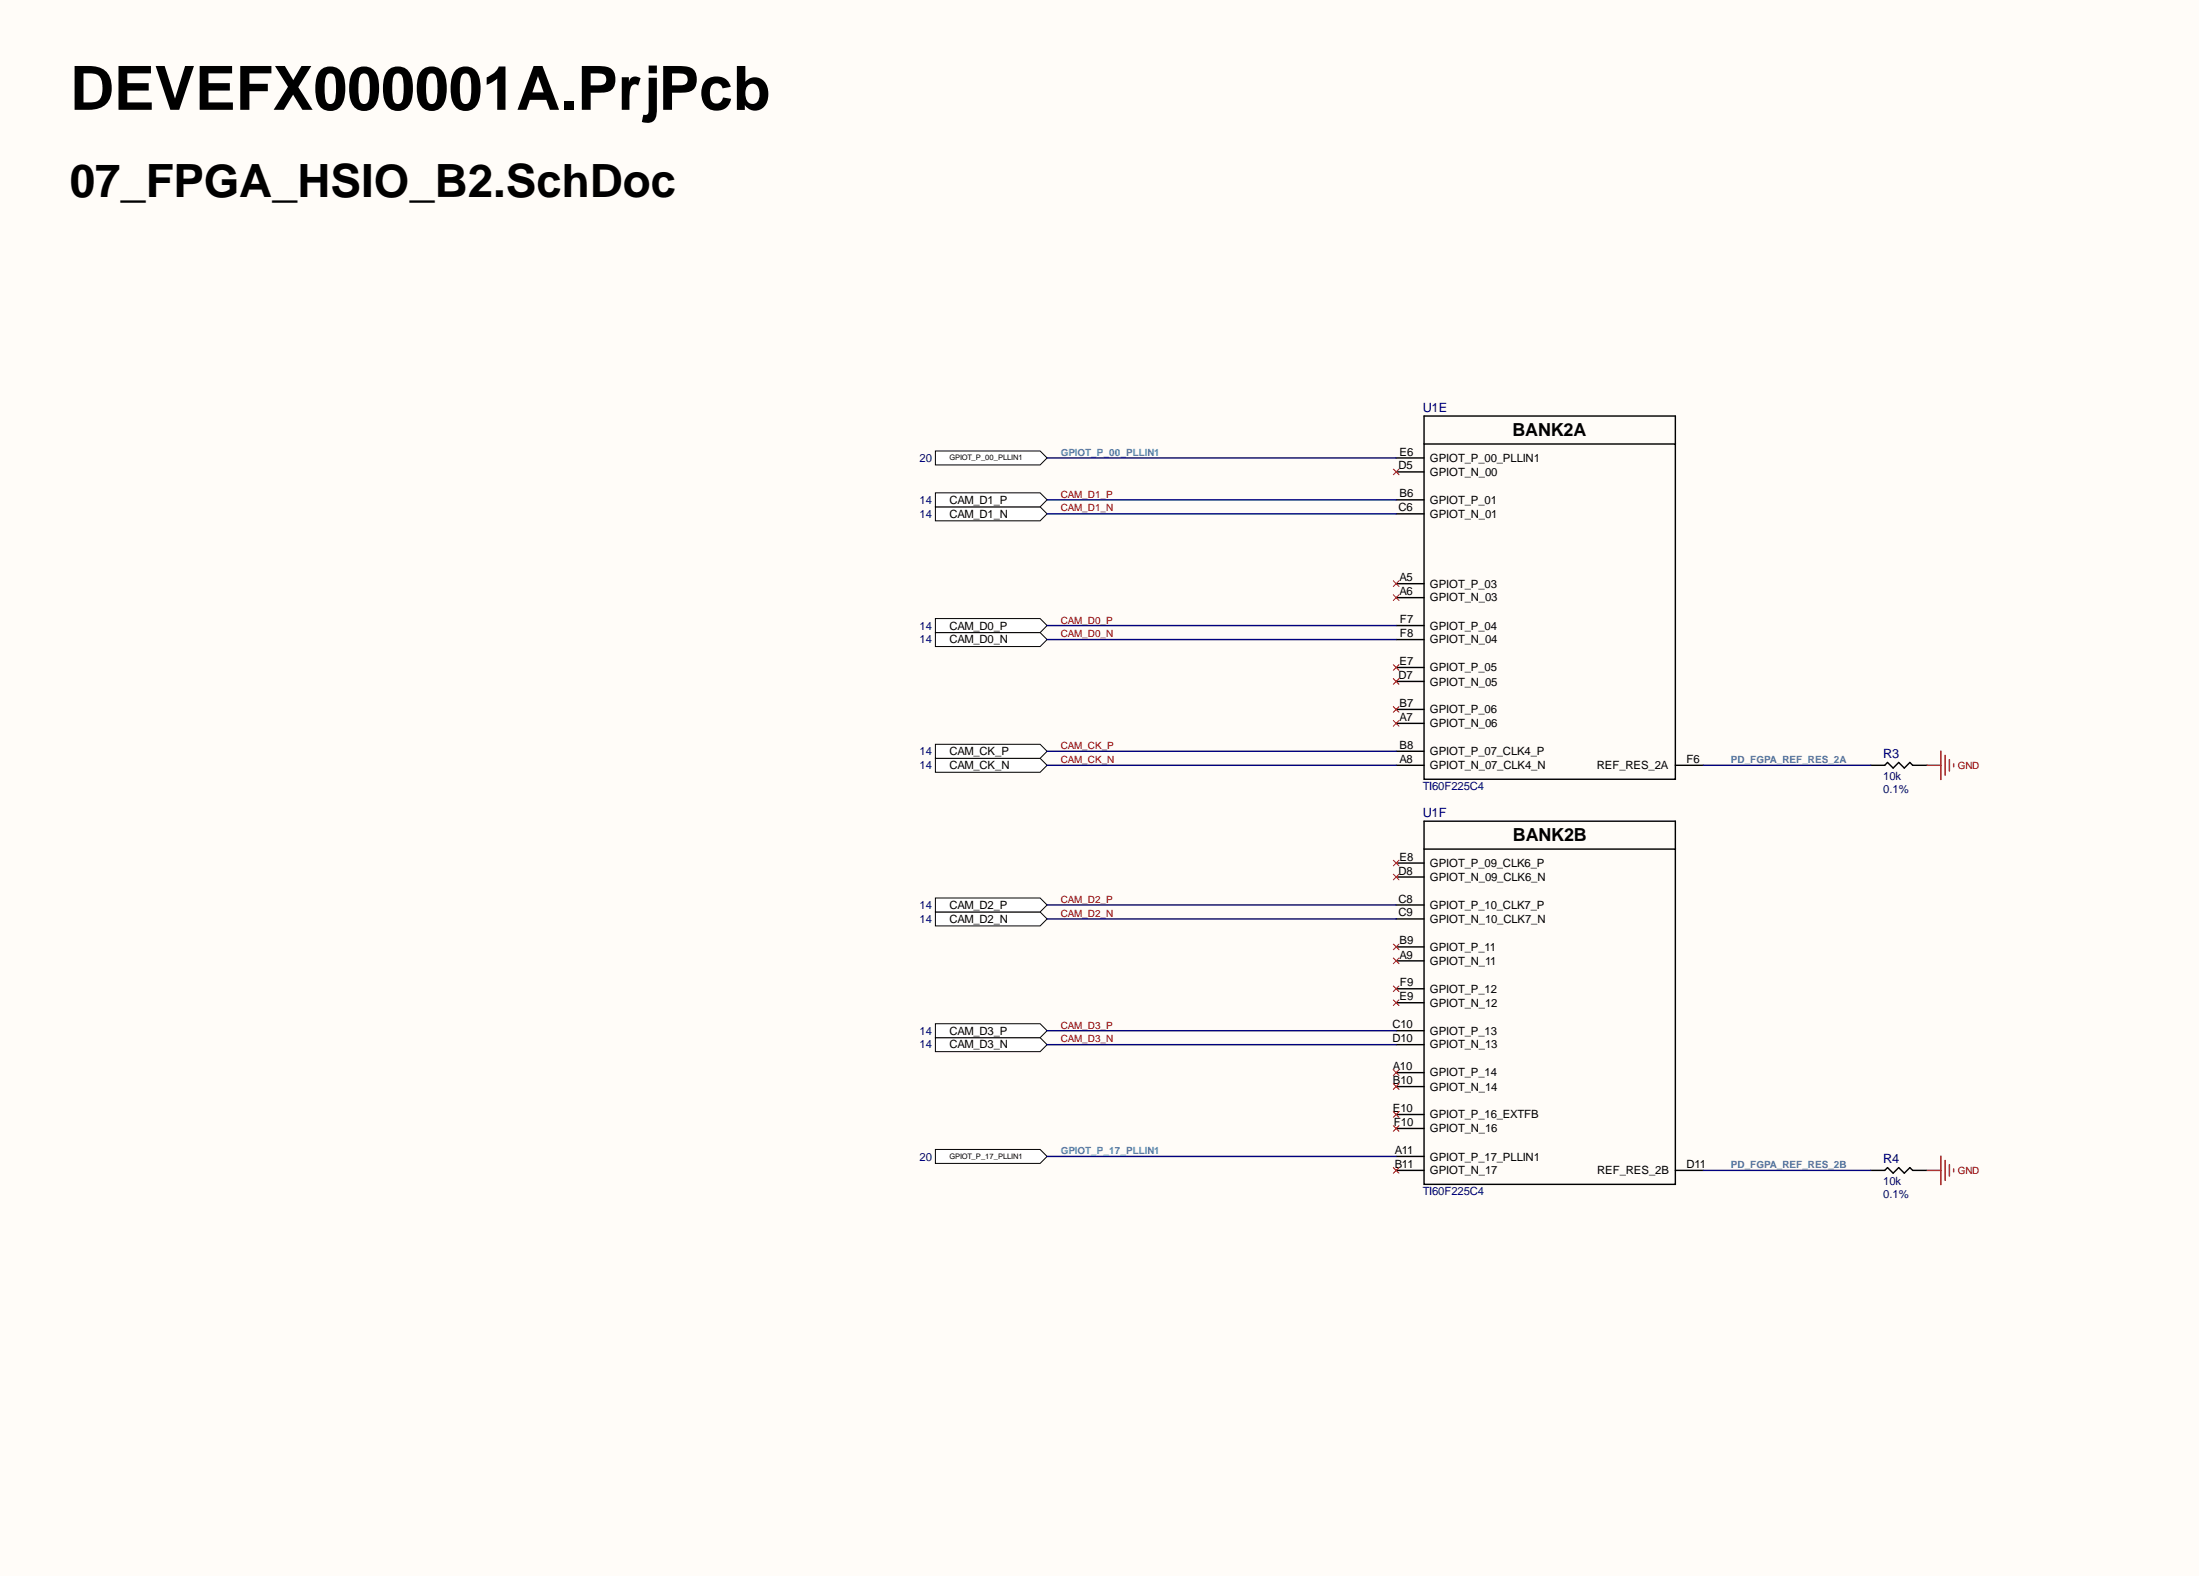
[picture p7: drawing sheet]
<svg xmlns="http://www.w3.org/2000/svg" width="393mm" height="282mm" viewBox="0 0 393 282" stroke-linecap="round" stroke-linejoin="round" font-family="sans-serif">
<g fill="#fffcf8">
<path d="M0 0h393.1v281.6h-393.1z" fill-rule="evenodd"/>
<path d="M0 0h393.1v281.6h-393.1z" fill-rule="evenodd"/>
</g>
<g fill="none" stroke="#000" stroke-width=".25">
<path d="M254.6 79.4h44.9v59.9h-44.9zM254.6 79.4v-5h44.9v5M249.6 81.9h5M249.6 84.3h5M249.6 89.3h5M249.6 91.8h5M249.6 104.3h5M249.6 106.8h5M249.6 111.8h5M249.6 114.3h5M249.6 119.3h5M249.6 136.8h5"/>
<path d="M249.6 121.8h5M249.6 126.8h5M249.6 129.3h5M249.6 134.3h5M299.5 136.8h5M334.5 136.8h2.5l.5-.5 1 1 1-1 1 1 1-1 .5 .5h2.5M249.6 154.3h5M249.6 156.8h5M254.6 151.8h44.9v59.9h-44.9zM254.6 151.8v-5h44.9v5M249.6 161.8h5M249.6 164.2h5"/>
<path d="M249.6 169.2h5M249.6 171.7h5M249.6 176.7h5M249.6 179.2h5M249.6 184.2h5M249.6 186.7h5M249.6 191.7h5M249.6 194.2h5M249.6 199.2h5M249.6 201.7h5M249.6 206.7h5M249.6 209.2h5"/>
<path d="M299.5 209.2h5M334.5 209.2h2.5l.5-.5 1 1 1-1 1 1 1-1 .5 .5h2.5"/>
</g>
<path d="M344.5 136.8h2.5M347 134.3v5M347.8 135v3.6M348.5 135.8v2M349.3 136.5v.5M344.5 209.2h2.5M347 206.7v5M347.8 207.4v3.6M348.5 208.2v2M349.3 208.9v.5" fill="none" stroke="#800000" stroke-width=".25"/>
<path d="M249.1 118.8l1 1M250.1 118.8l-1 1M249.1 121.3l1 1M250.1 121.3l-1 1M249.1 178.7l1 1M249.1 176.2l1 1M250.1 178.7l-1 1M250.1 176.2l-1 1" fill="none" stroke="#f00" stroke-width=".18"/>
<path d="M167.2 80.6h18.8l1.2 1.3-1.2 1.2h-18.8z" fill-rule="evenodd" fill="#fff"/>
<path d="M167.2 80.6h18.8l1.2 1.3-1.2 1.2h-18.8z" fill="none" stroke="#000" stroke-width=".18"/>
<path d="M167.2 205.5h18.8l1.2 1.2-1.2 1.2h-18.8z" fill-rule="evenodd" fill="#fff"/>
<path d="M167.2 205.5h18.8l1.2 1.2-1.2 1.2h-18.8z" fill="none" stroke="#000" stroke-width=".18"/>
<g fill="none" stroke="#f00" stroke-width=".18">
<path d="M249.1 83.8l1 1.1M250.1 83.8l-1 1.1M249.1 106.3l1 1M249.1 103.8l1 1M250.1 106.3l-1 1M250.1 103.8l-1 1M249.1 128.8l1 1M249.1 126.3l1 1M250.1 128.8l-1 1M250.1 126.3l-1 1M249.1 156.2l1 1.1M249.1 153.8l1 1"/>
<path d="M250.1 156.2l-1 1.1M250.1 153.8l-1 1M249.1 171.2l1 1.1M249.1 168.7l1 1.1M250.1 171.2l-1 1.1M250.1 168.7l-1 1.1M249.1 193.7l1 1M249.1 191.2l1 1M250.1 193.7l-1 1M250.1 191.2l-1 1M249.1 208.7l1 1M250.1 208.7l-1 1"/>
</g>
<path d="M167.2 113.1h18.8l1.2 1.2-1.2 1.3h-18.8z" fill-rule="evenodd" fill="#fff"/>
<path d="M167.2 113.1h18.8l1.2 1.2-1.2 1.3h-18.8z" fill="none" stroke="#000" stroke-width=".18"/>
<path d="M167.2 110.6h18.8l1.2 1.2-1.2 1.3h-18.8z" fill-rule="evenodd" fill="#fff"/>
<path d="M167.2 110.6h18.8l1.2 1.2-1.2 1.3h-18.8z" fill="none" stroke="#000" stroke-width=".18"/>
<path d="M167.2 90.6h18.8l1.2 1.2-1.2 1.3h-18.8z" fill-rule="evenodd" fill="#fff"/>
<path d="M167.2 90.6h18.8l1.2 1.2-1.2 1.3h-18.8z" fill="none" stroke="#000" stroke-width=".18"/>
<path d="M167.2 88.1h18.8l1.2 1.2-1.2 1.3h-18.8z" fill-rule="evenodd" fill="#fff"/>
<path d="M167.2 88.1h18.8l1.2 1.2-1.2 1.3h-18.8z" fill="none" stroke="#000" stroke-width=".18"/>
<path d="M167.2 135.5h18.8l1.2 1.3-1.2 1.2h-18.8z" fill-rule="evenodd" fill="#fff"/>
<path d="M167.2 135.5h18.8l1.2 1.3-1.2 1.2h-18.8z" fill="none" stroke="#000" stroke-width=".18"/>
<path d="M167.2 133h18.8l1.2 1.3-1.2 1.2h-18.8z" fill-rule="evenodd" fill="#fff"/>
<path d="M167.2 133h18.8l1.2 1.3-1.2 1.2h-18.8z" fill="none" stroke="#000" stroke-width=".18"/>
<path d="M167.2 163h18.8l1.2 1.2-1.2 1.3h-18.8z" fill-rule="evenodd" fill="#fff"/>
<path d="M167.2 163h18.8l1.2 1.2-1.2 1.3h-18.8z" fill="none" stroke="#000" stroke-width=".18"/>
<path d="M167.2 160.5h18.8l1.2 1.3-1.2 1.2h-18.8z" fill-rule="evenodd" fill="#fff"/>
<path d="M167.2 160.5h18.8l1.2 1.3-1.2 1.2h-18.8z" fill="none" stroke="#000" stroke-width=".18"/>
<path d="M167.2 185.5h18.8l1.2 1.2-1.2 1.3h-18.8z" fill-rule="evenodd" fill="#fff"/>
<path d="M167.2 185.5h18.8l1.2 1.2-1.2 1.3h-18.8z" fill="none" stroke="#000" stroke-width=".18"/>
<path d="M167.2 183h18.8l1.2 1.2-1.2 1.3h-18.8z" fill-rule="evenodd" fill="#fff"/>
<path d="M167.2 183h18.8l1.2 1.2-1.2 1.3h-18.8z" fill="none" stroke="#000" stroke-width=".18"/>
<g fill="none" stroke="#000080" stroke-width=".25">
<path d="M187.2 91.8h62.4M187.2 89.3h62.4M187.2 81.9h62.4M187.2 114.3h62.4M187.2 111.8h62.4M187.2 136.8h62.4M187.2 134.3h62.4M304.5 136.8h30M187.2 164.2h62.4M187.2 161.8h62.4M187.2 186.7h62.4M187.2 184.2h62.4"/>
<path d="M187.2 206.7h62.4M304.5 209.2h30"/>
</g>
<path d="M249.1 198.7l1 1M250.1 198.7l-1 1M249.1 201.2l1 1M250.1 201.2l-1 1" fill="none" stroke="#f00" stroke-width=".18"/>
<text font-size="10.9" x="12.5" y="19.6">DEVEFX000001A.PrjPcb</text>
<text font-size="8.2" x="12.5" y="35.2">07_FPGA_HSIO_B2.SchDoc</text>
<g font-size="3.2">
<text x="270.4" y="78">BANK2A</text>
<text x="270.5" y="150.4">BANK2B</text>
</g>
<g font-size="2.3" fill="#000080">
<text x="254.4" y="73.7">U1E</text>
<text x="336.7" y="135.6">R3</text>
<text x="254.4" y="146">U1F</text>
<text x="336.7" y="207.9">R4</text>
</g>
<g font-size="2" fill="#000080">
<text x="164.4" y="82.5">20</text>
<text x="164.4" y="92.5">14</text>
<text x="164.4" y="90.1">14</text>
<text x="164.4" y="112.6">14</text>
<text x="164.4" y="115">14</text>
<text x="164.4" y="137.5">14</text>
<text x="164.4" y="135">14</text>
<text x="254.4" y="141.1">TI60F225C4</text>
<text x="336.7" y="141.7">0.1%</text>
<text x="336.7" y="139.4">10k</text>
<text x="164.4" y="165">14</text>
<text x="164.4" y="162.5">14</text>
<text x="164.4" y="184.9">14</text>
<text x="164.4" y="187.4">14</text>
<text x="164.4" y="207.4">20</text>
<text x="254.4" y="213.5">TI60F225C4</text>
<text x="336.7" y="214.1">0.1%</text>
<text x="336.7" y="211.8">10k</text>
</g>
<g font-size="2">
<text x="250.1" y="83.9">D5</text>
<text x="250.2" y="81.4">E6</text>
<text x="255.6" y="82.5">GPIOT_P_00_PLLIN1</text>
<text x="250.2" y="88.9">B6</text>
<text x="255.6" y="85.1">GPIOT_N_00</text>
<text x="169.7" y="92.5">CAM_D1_N</text>
<text x="169.7" y="90.1">CAM_D1_P</text>
<text x="250.1" y="91.4">C6</text>
<text x="255.6" y="90.1">GPIOT_P_01</text>
<text x="255.6" y="92.5">GPIOT_N_01</text>
<text x="250.2" y="103.9">A5</text>
<text x="250.2" y="106.4">A6</text>
<text x="255.6" y="105">GPIOT_P_03</text>
<text x="255.6" y="107.5">GPIOT_N_03</text>
<text x="169.7" y="112.6">CAM_D0_P</text>
<text x="250.3" y="111.4">F7</text>
<text x="250.3" y="113.9">F8</text>
<text x="255.6" y="112.6">GPIOT_P_04</text>
<text x="169.7" y="115">CAM_D0_N</text>
<text x="250.2" y="118.9">E7</text>
<text x="255.6" y="115">GPIOT_N_04</text>
<text x="250.1" y="121.4">D7</text>
<text x="255.6" y="120">GPIOT_P_05</text>
<text x="255.6" y="122.5">GPIOT_N_05</text>
<text x="250.2" y="126.3">B7</text>
<text x="250.2" y="128.9">A7</text>
<text x="255.6" y="127.5">GPIOT_P_06</text>
<text x="255.6" y="130">GPIOT_N_06</text>
<text x="169.7" y="137.5">CAM_CK_N</text>
<text x="169.7" y="135">CAM_CK_P</text>
<text x="250.2" y="133.9">B8</text>
<text x="250.2" y="136.3">A8</text>
<text x="255.6" y="135">GPIOT_P_07_CLK4_P</text>
<text x="255.6" y="137.5">GPIOT_N_07_CLK4_N</text>
<text x="285.5" y="137.5">REF_RES_2A</text>
<text x="301.5" y="136.3">F6</text>
<text x="250.2" y="153.8">E8</text>
<text x="255.6" y="154.9">GPIOT_P_09_CLK6_P</text>
<text x="250.1" y="156.4">D8</text>
<text x="250.1" y="161.4">C8</text>
<text x="255.6" y="157.5">GPIOT_N_09_CLK6_N</text>
<text x="169.7" y="165">CAM_D2_N</text>
<text x="169.7" y="162.5">CAM_D2_P</text>
<text x="250.1" y="163.8">C9</text>
<text x="255.6" y="162.5">GPIOT_P_10_CLK7_P</text>
<text x="255.6" y="165">GPIOT_N_10_CLK7_N</text>
<text x="250.2" y="168.8">B9</text>
<text x="250.2" y="171.3">A9</text>
<text x="255.6" y="170">GPIOT_P_11</text>
<text x="255.6" y="172.4">GPIOT_N_11</text>
<text x="250.2" y="178.8">E9</text>
<text x="250.3" y="176.3">F9</text>
<text x="255.6" y="177.4">GPIOT_P_12</text>
<text x="255.6" y="180">GPIOT_N_12</text>
<text x="169.7" y="184.9">CAM_D3_P</text>
<text x="249" y="183.8">C10</text>
<text x="255.6" y="184.9">GPIOT_P_13</text>
<text x="169.7" y="187.4">CAM_D3_N</text>
<text x="249" y="186.3">D10</text>
<text x="249" y="191.3">A10</text>
<text x="255.6" y="187.4">GPIOT_N_13</text>
<text x="249" y="193.7">B10</text>
<text x="255.6" y="192.4">GPIOT_P_14</text>
<text x="255.6" y="194.9">GPIOT_N_14</text>
<text x="249" y="198.7">E10</text>
<text x="249.2" y="201.3">F10</text>
<text x="255.6" y="199.9">GPIOT_P_16_EXTFB</text>
<text x="255.6" y="202.4">GPIOT_N_16</text>
<text x="249.4" y="206.3">A11</text>
<text x="249.4" y="208.8">B11</text>
<text x="255.6" y="207.4">GPIOT_P_17_PLLIN1</text>
<text x="255.6" y="209.9">GPIOT_N_17</text>
<text x="285.6" y="209.9">REF_RES_2B</text>
<text x="301.5" y="208.8">D11</text>
</g>
<g font-size="1.8" fill="#3d85c6">
<text x="189.7" y="81.4">GPIOT_P_00_PLLIN1</text>
<text x="189.7" y="206.3">GPIOT_P_17_PLLIN1</text>
</g>
<g font-size="1.8" fill="#800000">
<text x="189.7" y="89">CAM_D1_P</text>
<text x="189.7" y="91.4">CAM_D1_N</text>
<text x="189.7" y="111.5">CAM_D0_P</text>
<text x="189.7" y="113.9">CAM_D0_N</text>
<text x="189.7" y="133.9">CAM_CK_P</text>
<text x="189.7" y="136.4">CAM_CK_N</text>
<text x="350.1" y="137.4">GND</text>
<text x="189.7" y="161.4">CAM_D2_P</text>
<text x="189.7" y="163.9">CAM_D2_N</text>
<text x="189.7" y="183.8">CAM_D3_P</text>
<text x="189.7" y="186.3">CAM_D3_N</text>
<text x="350.1" y="209.8">GND</text>
</g>
<g font-size="1.8" fill="#45818e">
<text x="309.5" y="136.4">PD_FGPA_REF_RES_2A</text>
<text x="309.5" y="208.8">PD_FGPA_REF_RES_2B</text>
</g>
<g font-size="1.4">
<text x="169.7" y="82.3">GPIOT_P_00_PLLIN1</text>
<text x="169.7" y="207.2">GPIOT_P_17_PLLIN1</text>
</g>
</svg>
